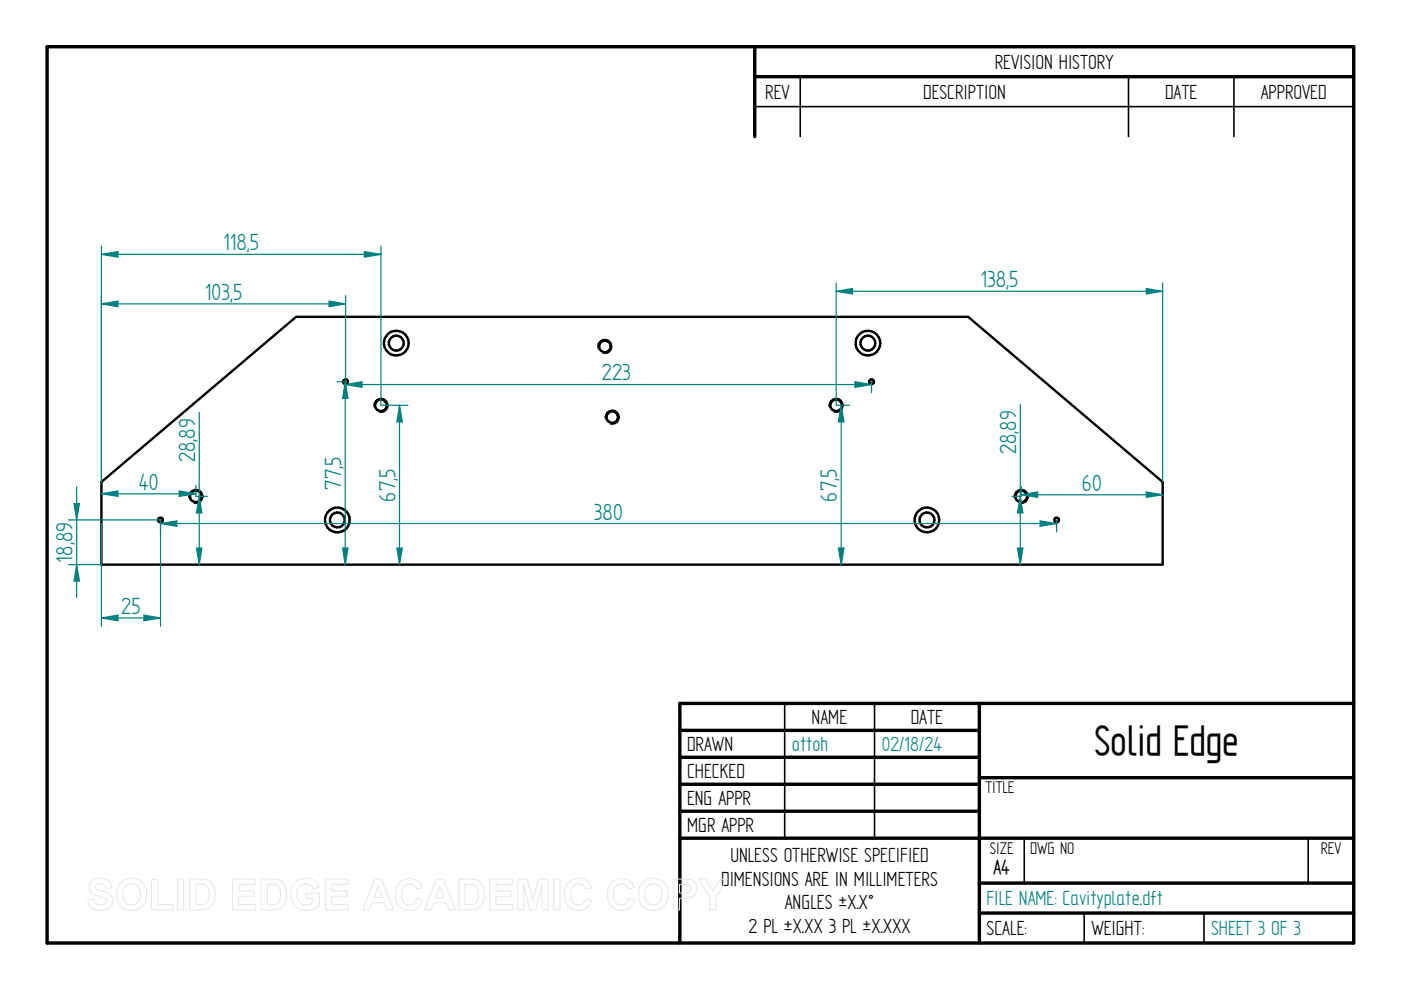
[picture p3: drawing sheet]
<svg xmlns="http://www.w3.org/2000/svg" width="297mm" height="210mm" viewBox="0 0 297 210" stroke-linecap="round" stroke-linejoin="round" font-family="sans-serif">
<g fill="none" stroke="#000" stroke-width=".72">
<path d="M10 9.9h277v190h-277zM160 9.9v19.1M160 16.3h127M144.1 154.9h63.5M207.6 149.1v50.8M287 149.1h-142.9v50.8M144.1 160.6h63.5M144.1 166.3h63.5M144.1 172h63.5M144.1 177.7h142.9M207.6 164.9h79.4M207.6 187.2h79.4"/>
<path d="M207.6 193.6h79.4"/>
</g>
<path d="M169.7 16.3v12.7M239.3 16.3v12.7M261.6 16.3v12.7M160 22.6h127M166.4 149.1v28.6M185.4 149.1v28.6M217.2 177.8v9.4M277.4 177.8v9.4M229.9 193.6v6.3M255.3 193.6v6.3" fill="none" stroke="#000" stroke-width=".34"/>
<g fill="none" stroke="#000" stroke-width=".51">
<path d="M21.5 102.2l41.3-35h142.5l41.2 35v17.5h-225z"/>
<circle cx="84" cy="72.8" r="1.58"/>
<circle cx="84" cy="72.8" r="2.63"/>
<circle cx="128.2" cy="73.5" r="1.22"/>
<circle cx="184" cy="72.8" r="1.58"/>
<circle cx="184" cy="72.8" r="2.62"/>
<circle cx="73.3" cy="80.9" r=".51"/>
<circle cx="80.8" cy="85.9" r="1.23"/>
<circle cx="129.8" cy="88.4" r="1.22"/>
<circle cx="177.3" cy="85.9" r="1.23"/>
<circle cx="184.8" cy="80.9" r=".51"/>
<circle cx="34" cy="110.2" r=".5"/>
<circle cx="41.5" cy="105.2" r="1.23"/>
<circle cx="71.5" cy="110.3" r="2.61"/>
<circle cx="71.5" cy="110.2" r="1.58"/>
<circle cx="196.5" cy="110.3" r="2.61"/>
<circle cx="196.5" cy="110.2" r="1.58"/>
<circle cx="216.5" cy="105.2" r="1.23"/>
<circle cx="224" cy="110.2" r=".51"/>
</g>
<path d="M126.8 73.8a1.49 1.49 0 0 1 1.3-1.8 1.49 1.49 0 0 1 1.6 1.6 1.49 1.49 0 0 1-1.9 1.3M79.3 86.3a1.49 1.49 0 0 1 1.3-1.9 1.49 1.49 0 0 1 1.7 1.7 1.49 1.49 0 0 1-1.9 1.3M128.4 88.8a1.5 1.5 0 0 1 1.3-1.8 1.5 1.5 0 0 1 1.6 1.6 1.5 1.5 0 0 1-1.9 1.3M175.8 86.3a1.51 1.51 0 0 1 1.3-1.9 1.51 1.51 0 0 1 1.7 1.7 1.51 1.51 0 0 1-1.9 1.3M40.1 105.6a1.49 1.49 0 0 1 1.3-1.8 1.49 1.49 0 0 1 1.6 1.6 1.49 1.49 0 0 1-1.9 1.3M215.1 105.6a1.49 1.49 0 0 1 1.3-1.8 1.49 1.49 0 0 1 1.6 1.6 1.49 1.49 0 0 1-1.8 1.3" fill="none" stroke="#000" stroke-width=".25"/>
<path d="M21.5 111v21.8M34 110.2v22.6M30.5 130.4l3.5 .6-3.5 .6z" fill="none" stroke="#008080" stroke-width=".25"/>
<path d="M30.5 130.4l3.5 .6-3.5 .6z" fill="#008080"/>
<path d="M21.5 131l3.5-.6v1.2z" fill="none" stroke="#008080" stroke-width=".25"/>
<path d="M21.5 131l3.5-.6v1.2z" fill="#008080"/>
<path d="M14.5 110.2h19.5M14.5 119.7h7M15.7 106.8h1.1l-.5 3.4zM21.5 131h12.5" fill="none" stroke="#008080" stroke-width=".25"/>
<path d="M15.7 106.8h1.1l-.5 3.4z" fill="#008080"/>
<path d="M16.3 119.7l.5 3.5h-1.1z" fill="none" stroke="#008080" stroke-width=".25"/>
<path d="M16.3 119.7l.5 3.5h-1.1z" fill="#008080"/>
<path d="M16.3 103.3v23.4M34 111l3.5-.6v1.2zM34 110.2v2.6M224 110.2v2.6" fill="none" stroke="#008080" stroke-width=".25"/>
<path d="M34 111l3.5-.6v1.2z" fill="#008080"/>
<path d="M220.5 110.4l3.5 .6-3.5 .6z" fill="none" stroke="#008080" stroke-width=".25"/>
<path d="M220.5 110.4l3.5 .6-3.5 .6z" fill="#008080"/>
<path d="M21.5 62.7v39.5M69.8 63.8l3.5 .6-3.5 .6zM73.3 62.7v18.2M34 111h190" fill="none" stroke="#008080" stroke-width=".25"/>
<path d="M69.8 63.8l3.5 .6-3.5 .6z" fill="#008080"/>
<path d="M21.5 64.4l3.5-.6v1.2z" fill="none" stroke="#008080" stroke-width=".25"/>
<path d="M21.5 64.4l3.5-.6v1.2z" fill="#008080"/>
<path d="M21.5 64.4h51.8M71.5 80.9h1.8M73.2 80.9l.6 3.6h-1.2z" fill="none" stroke="#008080" stroke-width=".25"/>
<path d="M73.2 80.9l.6 3.6h-1.2z" fill="#008080"/>
<path d="M72.6 116.2h1.2l-.6 3.5z" fill="none" stroke="#008080" stroke-width=".25"/>
<path d="M72.6 116.2h1.2l-.6 3.5z" fill="#008080"/>
<path d="M73.2 80.9v38.8M73.3 80.9v2.4M181.3 80.9l3.5 .6-3.5 .6zM184.8 80.9v2.4" fill="none" stroke="#008080" stroke-width=".25"/>
<path d="M181.3 80.9l3.5 .6-3.5 .6z" fill="#008080"/>
<path d="M73.3 81.5l3.4-.6v1.2z" fill="none" stroke="#008080" stroke-width=".25"/>
<path d="M73.3 81.5l3.4-.6v1.2z" fill="#008080"/>
<path d="M73.3 81.5h111.5M41.5 105.2h2.5M42.2 105.2l.6 3.6h-1.1z" fill="none" stroke="#008080" stroke-width=".25"/>
<path d="M42.2 105.2l.6 3.6h-1.1z" fill="#008080"/>
<path d="M41.7 116.2h1.1l-.6 3.5z" fill="none" stroke="#008080" stroke-width=".25"/>
<path d="M41.7 116.2h1.1l-.6 3.5z" fill="#008080"/>
<path d="M42.2 87.5v32.2M38 104.1l3.5 .6-3.5 .5zM41.5 102.9v2.3" fill="none" stroke="#008080" stroke-width=".25"/>
<path d="M38 104.1l3.5 .6-3.5 .5z" fill="#008080"/>
<path d="M21.5 104.7l3.5-.6v1.1z" fill="none" stroke="#008080" stroke-width=".25"/>
<path d="M21.5 104.7l3.5-.6v1.1z" fill="#008080"/>
<path d="M21.5 104.7h20M216.5 104.9l3.5-.6v1.2zM216.5 103.1v2.1" fill="none" stroke="#008080" stroke-width=".25"/>
<path d="M216.5 104.9l3.5-.6v1.2z" fill="#008080"/>
<path d="M243 104.3l3.5 .6-3.5 .6z" fill="none" stroke="#008080" stroke-width=".25"/>
<path d="M243 104.3l3.5 .6-3.5 .6z" fill="#008080"/>
<path d="M214.5 105.2h2M216.3 105.2l.6 3.6h-1.2zM216.5 104.9h30" fill="none" stroke="#008080" stroke-width=".25"/>
<path d="M216.3 105.2l.6 3.6h-1.2z" fill="#008080"/>
<path d="M215.7 116.2h1.2l-.6 3.5z" fill="none" stroke="#008080" stroke-width=".25"/>
<path d="M215.7 116.2h1.2l-.6 3.5z" fill="#008080"/>
<path d="M177.3 60v25.9M246.5 60v42.2M177.3 61.8l3.5-.6v1.1zM216.3 85.7v34" fill="none" stroke="#008080" stroke-width=".25"/>
<path d="M177.3 61.8l3.5-.6v1.1z" fill="#008080"/>
<path d="M243 61.2l3.5 .6-3.5 .5z" fill="none" stroke="#008080" stroke-width=".25"/>
<path d="M243 61.2l3.5 .6-3.5 .5z" fill="#008080"/>
<path d="M177.3 61.8h69.2M177.3 85.9h2.8M178.3 85.9l.6 3.6h-1.1z" fill="none" stroke="#008080" stroke-width=".25"/>
<path d="M178.3 85.9l.6 3.6h-1.1z" fill="#008080"/>
<path d="M177.8 116.2h1.1l-.6 3.5z" fill="none" stroke="#008080" stroke-width=".25"/>
<path d="M177.8 116.2h1.1l-.6 3.5z" fill="#008080"/>
<path d="M21.5 52.2v50M77.3 53.3l3.5 .6-3.5 .6zM80.8 52.2v33.7M178.3 85.9v33.8" fill="none" stroke="#008080" stroke-width=".25"/>
<path d="M77.3 53.3l3.5 .6-3.5 .6z" fill="#008080"/>
<path d="M21.5 53.9l3.5-.6v1.2z" fill="none" stroke="#008080" stroke-width=".25"/>
<path d="M21.5 53.9l3.5-.6v1.2z" fill="#008080"/>
<path d="M21.5 53.9h59.3M80.8 85.9h5.7M84.7 85.9l.6 3.6h-1.1z" fill="none" stroke="#008080" stroke-width=".25"/>
<path d="M84.7 85.9l.6 3.6h-1.1z" fill="#008080"/>
<path d="M84.2 116.2h1.1l-.6 3.5z" fill="none" stroke="#008080" stroke-width=".25"/>
<path d="M84.2 116.2h1.1l-.6 3.5z" fill="#008080"/>
<path d="M84.7 85.9v33.8" fill="none" stroke="#008080" stroke-width=".25"/>
<g fill="none" stroke="#e6e6e6" stroke-width=".21">
<path d="M19.3 186.9a3.1 3.1 0 0 1 4 .2l.4 1.2h-1.3a1.29 1.29 0 0 0-1-.9 1.29 1.29 0 0 0-1.2 .5l.1 .5 .4 .2a4.8 4.8 0 0 1 2.9 1.4 2.1 2.1 0 0 1-.2 2.3 2.1 2.1 0 0 1-2.1 .7 2.35 2.35 0 0 1-2.7-2.2l1.3-.1a1.41 1.41 0 0 0 1.2 1.2 1.41 1.41 0 0 0 1.5-.9 1.28 1.28 0 0 0-1.3-.9 2.4 2.4 0 0 1-2.4-2l.1-.6zM25.8 186.9a3.3 3.3 0 0 1 3.8-.2 3.3 3.3 0 0 1 1.4 3.6 3.2 3.2 0 0 1-3.6 2.7 3.2 3.2 0 0 1-2.6-3.8 3.1 3.1 0 0 1 1-2.3zM26.6 188a1.87 1.87 0 0 1 2.2-.4 1.87 1.87 0 0 1 1 2 1.88 1.88 0 0 1-1.9 2.3 1.88 1.88 0 0 1-1.8-2.3l.1-.8zM32.1 186.4h1.3v5.4h3.3v1.1h-4.6zM37.6 186.4h1.3v6.5h-1.3zM40.2 186.4h2.4a2.79 2.79 0 0 1 3 3.3 2.8 2.8 0 0 1-2.9 3.2h-2.5zM41.5 187.5a2.64 2.64 0 0 1 2.4 .5 3.3 3.3 0 0 1-.2 3.6l-.9 .2h-1.3zM49.3 186.4h4.8v1.1h-3.5v1.4h3.2v1.1h-3.2v1.8h3.6v1.1h-4.9zM55.4 186.4h2.3a2.79 2.79 0 0 1 3.1 3.3 2.8 2.8 0 0 1-3 3.2h-2.4zM56.7 187.5a2.64 2.64 0 0 1 2.4 .5 3.3 3.3 0 0 1-.3 3.6l-.8 .2h-1.3zM62.4 187.2a3.4 3.4 0 0 1 4.9 .2l.4 .8-1.3 .2a1.83 1.83 0 0 0-2.2-.9 1.83 1.83 0 0 0-1.3 2.1 2.02 2.02 0 0 0 1.1 2.1 2.02 2.02 0 0 0 2.4-.4v-.8h-1.5v-1.1h2.8v2.6a3.6 3.6 0 0 1-5.8-1 4 4 0 0 1 .5-3.8zM69 186.4h4.8v1.1h-3.5v1.4h3.2v1.1h-3.2v1.8h3.6v1.1h-4.9z"/>
<path d="M79.4 186.4h1.5l2.5 6.5h-1.4l-.6-1.5h-2.5l-.6 1.5h-1.4zM80.1 187.9l.9 2.4h-1.8zM84.7 187.2a2.86 2.86 0 0 1 4.8 1l-1.2 .3a1.58 1.58 0 0 0-1.9-1.1 1.58 1.58 0 0 0-1.2 1.8 2.19 2.19 0 0 0 1.2 2.7 1.54 1.54 0 0 0 1.9-1.4l1.3 .4a2.92 2.92 0 0 1-3.4 2.1 2.92 2.92 0 0 1-2.3-3.3l.2-1.5zM92.5 186.4h1.5l2.6 6.5h-1.5l-.5-1.5h-2.6l-.6 1.5h-1.4zM93.3 187.9l.8 2.4h-1.7zM97.3 186.4h2.3a2.79 2.79 0 0 1 3.1 3.3 2.8 2.8 0 0 1-3 3.2h-2.4zM98.6 187.5a2.64 2.64 0 0 1 2.4 .5 3.3 3.3 0 0 1-.3 3.6l-.8 .2h-1.3zM103.8 186.4h4.8v1.1h-3.4v1.4h3.2v1.1h-3.2v1.8h3.6v1.1h-5zM109.8 186.4h2l1.2 4.4 1.2-4.4h2v6.5h-1.2l-.1-5.2-1.3 5.2h-1.3l-1.3-5.2v5.2h-1.2zM117.4 186.4h1.3v6.5h-1.3zM120.5 187.2a2.86 2.86 0 0 1 4.9 1l-1.3 .3a1.58 1.58 0 0 0-1.8-1.1 1.58 1.58 0 0 0-1.3 1.8 2.19 2.19 0 0 0 1.3 2.7 1.54 1.54 0 0 0 1.9-1.4l1.2 .4a2.92 2.92 0 0 1-3.4 2.1 2.92 2.92 0 0 1-2.3-3.3l.2-1.5zM129.6 187.2a2.86 2.86 0 0 1 4.9 1l-1.3 .3a1.58 1.58 0 0 0-1.8-1.1 1.58 1.58 0 0 0-1.3 1.8 2.19 2.19 0 0 0 1.3 2.7 1.54 1.54 0 0 0 1.9-1.4l1.2 .4a2.92 2.92 0 0 1-3.4 2.1 2.92 2.92 0 0 1-2.3-3.3l.2-1.5z"/>
<path d="M136.5 186.9a3.3 3.3 0 0 1 3.7-.2 3.3 3.3 0 0 1 1.5 3.6 3.2 3.2 0 0 1-3.7 2.7 3.2 3.2 0 0 1-2.6-3.8 3.1 3.1 0 0 1 1.1-2.3zM137.2 188a1.87 1.87 0 0 1 2.2-.4 1.87 1.87 0 0 1 1 2 1.88 1.88 0 0 1-1.9 2.3 1.88 1.88 0 0 1-1.8-2.3l.1-.8zM142.7 186.4h2.1a2.49 2.49 0 0 1 2.7 1 2.11 2.11 0 0 1-.1 2.2 2.11 2.11 0 0 1-2.1 .8l-1.2 .1v2.4h-1.4zM144.1 187.5h.6a1.28 1.28 0 0 1 1.7 .9 1.21 1.21 0 0 1-1.6 1h-.7zM148.1 186.4h1.5l1.6 2.6 1.5-2.6h1.5l-2.4 3.8v2.7h-1.3v-2.7z"/>
</g>
<text font-size="10.1" x="232" y="160.1">Solid Edge</text>
<g font-size="5.6" fill="#008080">
<text x="47.3" y="53">118,5</text>
<text x="43.4" y="63.5">103,5</text>
<text x="207.9" y="60.9">138,5</text>
<text x="127.6" y="80.6">223</text>
<text x="41.4" y="98" transform="rotate(-90 41.4 98)">28,89</text>
<text x="215.4" y="96.3" transform="rotate(-90 215.4 96.3)">28,89</text>
<text x="29.5" y="103.8">40</text>
<text x="72.3" y="103.8" transform="rotate(-90 72.3 103.8)">77,5</text>
<text x="83.9" y="106.3" transform="rotate(-90 83.9 106.3)">67,5</text>
<text x="177.5" y="106.3" transform="rotate(-90 177.5 106.3)">67,5</text>
<text x="229.4" y="104">60</text>
<text x="125.9" y="110.2">380</text>
<text x="15.4" y="119.3" transform="rotate(-90 15.4 119.3)">18,89</text>
<text x="25.7" y="130.2">25</text>
</g>
<g font-size="4.9">
<text x="210.9" y="14.6">REVISION HISTORY</text>
<text x="162.2" y="20.9">REV</text>
<text x="195.7" y="20.9">DESCRIPTION</text>
<text x="247" y="20.9">DATE</text>
<text x="267.3" y="20.9">APPROVED</text>
<text x="172.1" y="153.5">NAME</text>
<text x="193.1" y="153.5">DATE</text>
<text x="145.7" y="159.2">DRAWN</text>
<text x="145.7" y="164.9">CHECKED</text>
<text x="145.7" y="170.6">ENG APPR</text>
<text x="145.7" y="176.3">MGR APPR</text>
<text x="154.9" y="182.8">UNLESS OTHERWISE SPECIFIED</text>
<text x="152.9" y="187.8">DIMENSIONS ARE IN MILLIMETERS</text>
<text x="158.7" y="197.7">2 PL ±X.XX 3 PL ±X.XXX</text>
<text x="166.4" y="192.8">ANGLES ±X.X°</text>
<text x="209.2" y="198.2">SCALE:</text>
<text x="231.4" y="198.2">WEIGHT:</text>
</g>
<g font-size="4.9" fill="#008080">
<text x="167.9" y="159.2">ottoh</text>
<text x="186.9" y="159.2">02/18/24</text>
<text x="209.2" y="191.9">FILE NAME: Cavityplate.dft</text>
<text x="256.8" y="198.3">SHEET 3 OF 3</text>
</g>
<text font-size="4.8" x="210.6" y="185.2">A4</text>
<g font-size="4.1">
<text x="208.9" y="168.1">TITLE</text>
<text x="209.8" y="181">SIZE</text>
<text x="218.4" y="181">DWG NO</text>
<text x="280" y="181">REV</text>
</g>
</svg>
